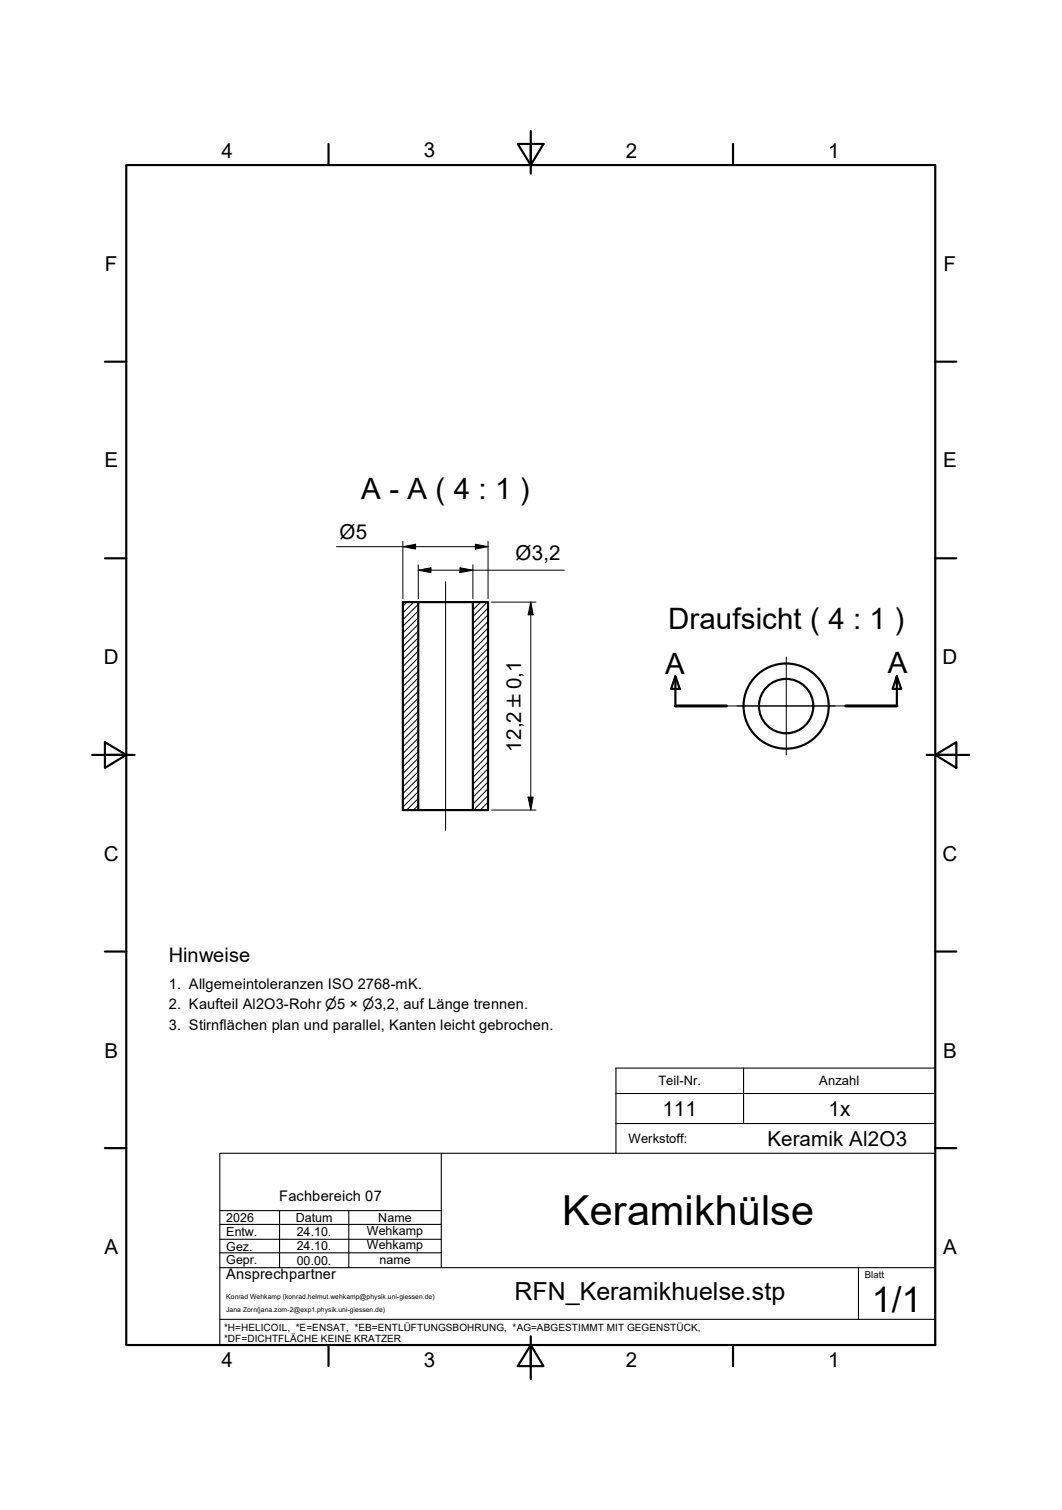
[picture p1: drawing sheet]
<svg xmlns="http://www.w3.org/2000/svg" width="249mm" height="355mm" viewBox="0 0 249 355" stroke-linecap="round" stroke-linejoin="round" font-family="sans-serif">
<!-- layer: MITTELLINIE -->
<path d="M104.6 136.5v58.5M184.7 154.3v22.9M170.6 165.8h28" fill="none" stroke="#000" stroke-width=".23"/>
<!-- layer: RAHMEN -->
<g fill="none" stroke="#000" stroke-width=".51">
<path d="M29.7 38.8h189.9v277h-189.9zM77.2 33.8v5M121.6 33.8h6l-2.9 5zM124.7 30.8v10M172.1 33.8v5M24.6 84.9h5.1M219.6 84.9h5M24.6 131.1h5.1M219.6 131.1h5M21.7 177.2h9.9M24.6 174.3l5.1 2.9-5.1 3.1zM217.6 177.2h10"/>
<path d="M219.6 177.2l5-2.9v6zM24.6 223.4h5.1M219.6 223.4h5M24.6 269.6h5.1M219.6 269.6h5M77.2 315.8v5M124.7 315.8l2.9 5h-6zM124.7 313.8v10M172.1 315.8v5"/>
</g>
<!-- layer: SCHNITTLINIE -->
<path d="M158.6 158.8l1 3h-2zM158.6 158.8v7M210.6 158.8l1 3h-2l1-3v7" fill="none" stroke="#000" stroke-width=".51"/>
<path d="M158.6 165.8h12M198.6 165.8h12" fill="none" stroke="#000" stroke-width=".7"/>
<!-- layer: SCHRIFTFELD -->
<g fill="none" stroke="#000" stroke-width=".25">
<path d="M144.7 256.8h74.9M174.6 250.8v13M219.6 250.8h-74.9v20M51.6 270.8h168v45h-168zM103.6 270.8v26.8M144.7 263.8h74.9M51.6 294.2h52M51.6 291h52M51.6 287.5h52M51.6 284.2h52M51.6 297.6h168M65.7 284.2v13.4"/>
<path d="M81.9 284.2v13.4M201.6 297.6v12.2M51.6 309.8h168"/>
</g>
<!-- layer: SICHTKANTE -->
<g fill="none" stroke="#000" stroke-width=".51">
<path d="M98.2 141.4h16.4v48.8h-20v-48.8h3.6v48.8M111.1 141.4v48.8"/>
<circle cx="184.6" cy="165.8" r="10"/>
<circle cx="184.6" cy="165.8" r="6.4"/>
</g>
<!-- layer: SCHRAFFUR -->
<g fill="none" stroke="#000" stroke-width=".23">
<path d="M95.6 141.4l-1 .9M97.2 141.4l-2.6 2.5M98.2 159.2l-3.6 3.6M98.2 157.6l-3.6 3.6M98.2 156l-3.6 3.6M98.2 154.5l-3.6 3.6M98.2 152.9l-3.6 3.6M98.2 151.3l-3.6 3.6M98.2 149.8l-3.6 3.5M98.2 148.2l-3.6 3.6M98.2 146.6l-3.6 3.6M98.2 145.1l-3.6 3.5"/>
<path d="M98.2 143.5l-3.6 3.5M98.2 141.9l-3.6 3.6M111.3 141.4l-.2 .2M112.9 141.4l-1.8 1.8M114.4 141.4l-3.3 3.4M114.6 156.9l-3.5 3.6M114.6 144.4l-3.5 3.5M114.6 158.5l-3.5 3.6M114.6 155.3l-3.5 3.7M114.6 153.8l-3.5 3.6M114.6 152.2l-3.5 3.6M114.6 150.6l-3.5 3.6"/>
<path d="M114.6 149.1l-3.5 3.6M114.6 147.5l-3.5 3.6M114.6 145.9l-3.5 3.6M114.6 142.8l-3.5 3.6M98.2 179.6l-3.6 3.6M98.2 178l-3.6 3.6M98.2 176.5l-3.6 3.5M98.2 174.9l-3.6 3.6M98.2 173.3l-3.6 3.6M98.2 171.7l-3.6 3.6M98.2 170.2l-3.6 3.6M98.2 168.6l-3.6 3.6"/>
<path d="M98.2 167l-3.6 3.6M98.2 165.4l-3.6 3.7M98.2 163.9l-3.6 3.6M98.2 162.3l-3.6 3.6M98.2 160.7l-3.6 3.7M114.6 169.5l-3.5 3.6M114.6 163.2l-3.5 3.6M114.6 178.9l-3.5 3.6M114.6 177.3l-3.5 3.6M114.6 175.8l-3.5 3.5M114.6 174.2l-3.5 3.6M114.6 172.6l-3.5 3.6"/>
<path d="M114.6 171l-3.5 3.6M114.6 167.9l-3.5 3.6M114.6 166.3l-3.5 3.6M114.6 164.7l-3.5 3.7M114.6 161.6l-3.5 3.6M114.6 160l-3.5 3.7M98.2 189.1l-1.1 1.1M98.2 187.5l-2.7 2.7M98.2 185.9l-3.6 3.6M98.2 184.3l-3.6 3.6M98.2 182.8l-3.6 3.5M98.2 181.2l-3.6 3.5"/>
<path d="M114.6 189.9l-.2 .3M114.6 188.4l-1.8 1.8M114.6 186.8l-3.3 3.4M114.6 185.2l-3.5 3.6M114.6 183.6l-3.5 3.6M114.6 182.1l-3.5 3.5M114.6 180.5l-3.5 3.6"/>
</g>
<!-- layer: BEMASSUNG -->
<g fill="none" stroke="#000" stroke-width=".23">
<path d="M79 128.4h35.6M94.6 128.4l3-.6v1.1zM94.6 127.1v13.4M98.2 133.9l3-.6v1.2zM98.2 133.9h34.3M98.2 132.6v7.9M108 133.3l3.1 .6-3.1 .6zM111.1 132.6v7.9M111.6 127.8l3 .6-3 .5zM114.6 127.1v13.4M115.4 141.4h10.5M124.7 141.4l.5 3h-1.2z"/>
<path d="M124.7 141.4v48.8M115.4 190.2h10.5M124 187.2h1.2l-.5 3z"/>
</g>
<path d="M94.6 128.4l3-.6v1.1zM98.2 133.9l3-.6v1.2zM108 133.3l3.1 .6-3.1 .6zM111.6 127.8l3 .6-3 .5zM124.7 141.4l.5 3h-1.2zM124 187.2h1.2l-.5 3z" fill="#000"/>
<text font-size="9.7" x="132" y="287.7">Keramikhülse</text>
<text font-size="8.3" x="204.8" y="308">1/1</text>
<g font-size="6.9">
<text x="84.8" y="117.2">A - A ( 4 : 1 )</text>
<text x="156.9" y="147.6">Draufsicht ( 4 : 1 )</text>
<text x="156.2" y="158.1">A</text>
<text x="208.5" y="157.9">A</text>
</g>
<text font-size="5.8" x="120.8" y="305.3">RFN_Keramikhuelse.stp</text>
<g font-size="4.8">
<text x="52" y="37">4</text>
<text x="99.5" y="37">3</text>
<text x="147" y="37">2</text>
<text x="194.5" y="37">1</text>
<text x="24.6" y="63.6">F</text>
<text x="221.6" y="63.6">F</text>
<text x="24.5" y="109.7">E</text>
<text x="221.5" y="109.7">E</text>
<text x="79.8" y="126.6">Ø5</text>
<text x="121.1" y="131.6">Ø3,2</text>
<text x="24.4" y="155.9">D</text>
<text x="221.4" y="155.9">D</text>
<text x="122.4" y="176.5" transform="rotate(-90 122.4 176.5)">12,2 ±0,1</text>
<text x="24.4" y="202.1">C</text>
<text x="221.4" y="202.1">C</text>
<text x="24.5" y="248.3">B</text>
<text x="221.5" y="248.3">B</text>
<text x="155.6" y="262">111</text>
<text x="194.6" y="262">1x</text>
<text x="180.2" y="269">Keramik Al2O3</text>
<text x="24.5" y="294.5">A</text>
<text x="221.5" y="294.5">A</text>
<text x="52" y="321">4</text>
<text x="99.5" y="321">3</text>
<text x="147" y="321">2</text>
<text x="194.5" y="321">1</text>
</g>
<text font-size="4.7" x="39.6" y="225.8">Hinweise</text>
<g font-size="3.4">
<text x="39.6" y="232.3">1. Allgemeintoleranzen ISO 2768-mK.</text>
<text x="39.6" y="237">2. Kaufteil Al2O3-Rohr ⌀5 × ⌀3,2, auf Länge trennen.</text>
<text x="39.6" y="241.8">3. Stirnflächen plan und parallel, Kanten leicht gebrochen.</text>
<text x="65.6" y="282">Fachbereich 07</text>
<text x="53.1" y="300.4">Ansprechpartner</text>
</g>
<g font-size="3">
<text x="154.6" y="254.8">Teil-Nr.</text>
<text x="192.4" y="254.8">Anzahl</text>
<text x="147.6" y="268.4">Werkstoff:</text>
</g>
<g font-size="2.9">
<text x="53.1" y="286.9">2026</text>
<text x="69.5" y="286.9">Datum</text>
<text x="88.8" y="286.9">Name</text>
<text x="53.1" y="293.6">Gez.</text>
<text x="53.1" y="290.3">Entw.</text>
<text x="69.7" y="293.6">24.10.</text>
<text x="69.7" y="290.3">24.10.</text>
<text x="86.2" y="293.3">Wehkamp</text>
<text x="86.2" y="290">Wehkamp</text>
<text x="53.1" y="296.7">Gepr.</text>
<text x="69.7" y="296.9">00.00.</text>
<text x="89.1" y="296.7">name</text>
</g>
<g font-size="2.3">
<text x="52.6" y="312.4">*H=HELICOIL, *E=ENSAT, *EB=ENTLÜFTUNGSBOHRUNG, *AG=ABGESTIMMT MIT GEGENSTÜCK,</text>
<text x="52.6" y="315.2">*DF=DICHTFLÄCHE KEINE KRATZER</text>
</g>
<text font-size="2.2" x="203.1" y="300.2">Blatt</text>
<g font-size="1.6">
<text x="53.1" y="305">Konrad Wehkamp (konrad.helmut.wehkamp@physik.uni-giessen.de)</text>
<text x="53.1" y="308">Jana Zorn(jana.zorn-2@exp1.physik.uni-giessen.de)</text>
</g>
</svg>
